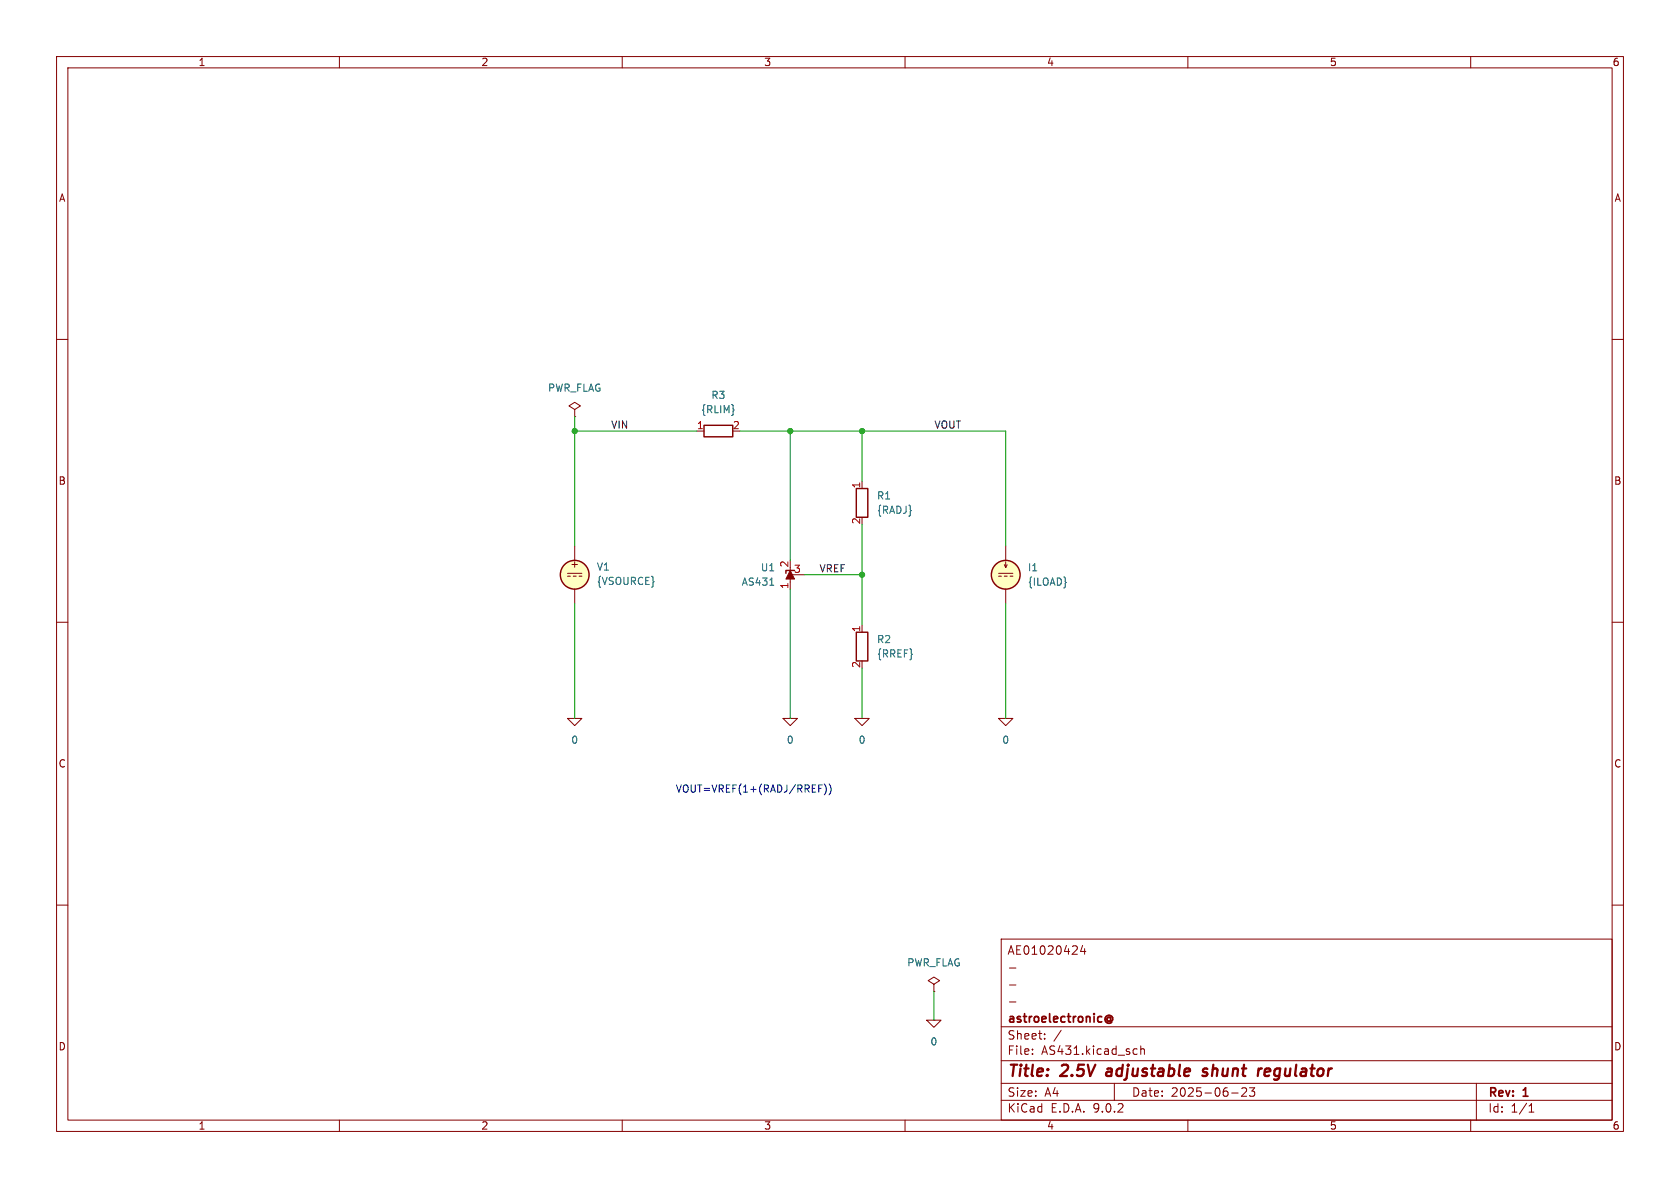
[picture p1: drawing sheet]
(kicad_sch
 (version 20250114)
 (generator "eeschema")
 (generator_version "9.0")
 (paper "A4")
 (title_block
  (title "2.5V adjustable shunt regulator")
  (date "2025-06-23")
  (rev "1")
  (company "astroelectronic@")
  (comment 1 "-")
  (comment 2 "-")
  (comment 3 "-")
  (comment 4 "AE01020424"))
 (lib_symbols
  (symbol "AS431:0"
   (power)
   (pin_numbers (hide yes))
   (pin_names
    (offset 0) (hide yes)) (exclude_from_sim no) (in_bom yes) (on_board yes)
   (property "Reference" "#GND" (at 0 -5.08 0) (effects (font (size 1.27 1.27)) (hide yes)))
   (property "Value" "0" (at 0 -2.54 0) (effects (font (size 1.27 1.27))))
   (property "Footprint" "" (at 0 0 0) (effects (font (size 1.27 1.27)) (hide yes)))
   (property "Datasheet" "https://ngspice.sourceforge.io/docs/ngspice-html-manual/manual.xhtml#subsec_Circuit_elements__device" (at 0 -10.16 0) (effects (font (size 1.27 1.27)) (hide yes)))
   (property "Description" "0V reference potential for simulation" (at 0 -7.62 0) (effects (font (size 1.27 1.27)) (hide yes)))
   (symbol "0_0_1"
    (polyline (pts (xy -1.27 0) (xy 0 -1.27) (xy 1.27 0) (xy -1.27 0)) (stroke (width 0) (type default)) (fill (type none))))
   (symbol "0_1_1"
    (pin power_in line (at 0 0 0) (length 0) (name "~" (effects (font (size 1.016 1.016)))) (number "1" (effects (font (size 1.016 1.016))))))
   (embedded_fonts no))
  (symbol "AS431:AS431"
   (pin_names (hide yes)) (exclude_from_sim no) (in_bom yes) (on_board yes)
   (property "Reference" "U" (at -2.54 2.54 0) (effects (font (size 1.27 1.27))))
   (property "Value" "AS431" (at 0 -2.54 0) (effects (font (size 1.27 1.27))))
   (property "Footprint" "" (at 0 -4.318 0) (effects (font (size 1.27 1.27)
    (italic yes)) (hide yes)))
   (property "Datasheet" "~" (at 0.762 -6.096 0) (effects (font (size 1.27 1.27)
    (italic yes)) (hide yes)))
   (property "Description" "" (at 0 -7.874 0) (effects (font (size 1.27 1.27)) (hide yes)))
   (symbol "AS431_0_1"
    (polyline (pts (xy -1.27 0) (xy 0 0) (xy 1.27 0)) (stroke (width 0) (type default)) (fill (type none)))
    (polyline (pts (xy -0.762 -0.762) (xy -0.762 0.762) (xy 0.762 0) (xy -0.762 -0.762)) (stroke (width 0) (type default)) (fill (type outline)))
    (polyline (pts (xy 0.254 -0.762) (xy 0.762 -0.762) (xy 0.762 0.762) (xy 0.762 0.762)) (stroke (width 0.254) (type default)) (fill (type none))))
   (symbol "AS431_1_1"
    (pin passive line (at -2.54 0 0) (length 1.27) (name "ANODE" (effects (font (size 1.27 1.27)))) (number "1" (effects (font (size 1.27 1.27)))))
    (pin passive line (at 0 2.54 270) (length 2.54) (name "REFIN" (effects (font (size 1.27 1.27)))) (number "3" (effects (font (size 1.27 1.27)))))
    (pin passive line (at 2.54 0 180) (length 1.27) (name "CATHODE" (effects (font (size 1.27 1.27)))) (number "2" (effects (font (size 1.27 1.27))))))
   (embedded_fonts no))
  (symbol "AS431:IDC"
   (pin_numbers (hide yes))
   (pin_names
    (offset 0.0254)) (exclude_from_sim no) (in_bom yes) (on_board yes)
   (property "Reference" "I" (at 2.54 2.54 0) (effects (font (size 1.27 1.27)) (justify left)))
   (property "Value" "1" (at 2.54 0 0) (effects (font (size 1.27 1.27)) (justify left)))
   (property "Footprint" "" (at 0 0 0) (effects (font (size 1.27 1.27)) (hide yes)))
   (property "Datasheet" "https://ngspice.sourceforge.io/docs/ngspice-html-manual/manual.xhtml#sec_Independent_Sources_for" (at 0 0 0) (effects (font (size 1.27 1.27)) (hide yes)))
   (property "Description" "Current source, DC" (at 0 0 0) (effects (font (size 1.27 1.27)) (hide yes)))
   (property "Sim.Pins" "1=+ 2=-" (at 0 0 0) (effects (font (size 1.27 1.27)) (hide yes)))
   (property "Sim.Type" "DC" (at 0 0 0) (effects (font (size 1.27 1.27)) (hide yes)))
   (property "Sim.Device" "I" (at 0 0 0) (effects (font (size 1.27 1.27)) (hide yes)))
   (symbol "IDC_0_0"
    (polyline (pts (xy -1.27 0.254) (xy 1.27 0.254)) (stroke (width 0) (type default)) (fill (type none)))
    (polyline (pts (xy -0.762 -0.254) (xy -1.27 -0.254)) (stroke (width 0) (type default)) (fill (type none)))
    (polyline (pts (xy 0.254 -0.254) (xy -0.254 -0.254)) (stroke (width 0) (type default)) (fill (type none)))
    (polyline (pts (xy 1.27 -0.254) (xy 0.762 -0.254)) (stroke (width 0) (type default)) (fill (type none))))
   (symbol "IDC_0_1"
    (polyline (pts (xy -0.254 1.778) (xy 0 1.27) (xy 0.254 1.778)) (stroke (width 0) (type default)) (fill (type none)))
    (polyline (pts (xy 0 1.27) (xy 0 2.286)) (stroke (width 0) (type default)) (fill (type none)))
    (circle (center 0 0) (radius 2.54) (stroke (width 0.254) (type default)) (fill (type background))))
   (symbol "IDC_1_1"
    (pin passive line (at 0 5.08 270) (length 2.54) (name "~" (effects (font (size 1.27 1.27)))) (number "1" (effects (font (size 1.27 1.27)))))
    (pin passive line (at 0 -5.08 90) (length 2.54) (name "~" (effects (font (size 1.27 1.27)))) (number "2" (effects (font (size 1.27 1.27))))))
   (embedded_fonts no))
  (symbol "AS431:PWR_FLAG"
   (power)
   (pin_numbers (hide yes))
   (pin_names
    (offset 0) (hide yes)) (exclude_from_sim no) (in_bom yes) (on_board yes)
   (property "Reference" "#FLG" (at 0 1.905 0) (effects (font (size 1.27 1.27)) (hide yes)))
   (property "Value" "PWR_FLAG" (at 0 3.81 0) (effects (font (size 1.27 1.27))))
   (property "Footprint" "" (at 0 0 0) (effects (font (size 1.27 1.27)) (hide yes)))
   (property "Datasheet" "~" (at 0 0 0) (effects (font (size 1.27 1.27)) (hide yes)))
   (property "Description" "Special symbol for telling ERC where power comes from" (at 0 0 0) (effects (font (size 1.27 1.27)) (hide yes)))
   (symbol "PWR_FLAG_0_0"
    (pin power_out line (at 0 0 90) (length 0) (name "~" (effects (font (size 1.27 1.27)))) (number "1" (effects (font (size 1.27 1.27))))))
   (symbol "PWR_FLAG_0_1"
    (polyline (pts (xy 0 0) (xy 0 1.27) (xy -1.016 1.905) (xy 0 2.54) (xy 1.016 1.905) (xy 0 1.27)) (stroke (width 0) (type default)) (fill (type none))))
   (embedded_fonts no))
  (symbol "AS431:R"
   (pin_names
    (offset 0) (hide yes)) (exclude_from_sim no) (in_bom yes) (on_board yes)
   (property "Reference" "R" (at 2.032 0 90) (effects (font (size 1.27 1.27))))
   (property "Value" "R" (at 0 0 90) (effects (font (size 1.27 1.27))))
   (property "Footprint" "" (at -1.778 0 90) (effects (font (size 1.27 1.27)) (hide yes)))
   (property "Datasheet" "~" (at 0 0 0) (effects (font (size 1.27 1.27)) (hide yes)))
   (property "Description" "Resistor" (at 0 0 0) (effects (font (size 1.27 1.27)) (hide yes)))
   (symbol "R_0_1"
    (rectangle (start -1.016 -2.54) (end 1.016 2.54) (stroke (width 0.254) (type default)) (fill (type none))))
   (symbol "R_1_1"
    (pin passive line (at 0 3.81 270) (length 1.27) (name "~" (effects (font (size 1.27 1.27)))) (number "1" (effects (font (size 1.27 1.27)))))
    (pin passive line (at 0 -3.81 90) (length 1.27) (name "~" (effects (font (size 1.27 1.27)))) (number "2" (effects (font (size 1.27 1.27))))))
   (embedded_fonts no))
  (symbol "AS431:VDC"
   (pin_numbers (hide yes))
   (pin_names
    (offset 0.0254)) (exclude_from_sim no) (in_bom yes) (on_board yes)
   (property "Reference" "V" (at 2.54 2.54 0) (effects (font (size 1.27 1.27)) (justify left)))
   (property "Value" "1" (at 2.54 0 0) (effects (font (size 1.27 1.27)) (justify left)))
   (property "Footprint" "" (at 0 0 0) (effects (font (size 1.27 1.27)) (hide yes)))
   (property "Datasheet" "https://ngspice.sourceforge.io/docs/ngspice-html-manual/manual.xhtml#sec_Independent_Sources_for" (at 0 0 0) (effects (font (size 1.27 1.27)) (hide yes)))
   (property "Description" "Voltage source, DC" (at 0 0 0) (effects (font (size 1.27 1.27)) (hide yes)))
   (property "Sim.Pins" "1=+ 2=-" (at 0 0 0) (effects (font (size 1.27 1.27)) (hide yes)))
   (property "Sim.Type" "DC" (at 0 0 0) (effects (font (size 1.27 1.27)) (hide yes)))
   (property "Sim.Device" "V" (at 0 0 0) (effects (font (size 1.27 1.27)) (justify left) (hide yes)))
   (symbol "VDC_0_0"
    (polyline (pts (xy -1.27 0.254) (xy 1.27 0.254)) (stroke (width 0) (type default)) (fill (type none)))
    (polyline (pts (xy -0.762 -0.254) (xy -1.27 -0.254)) (stroke (width 0) (type default)) (fill (type none)))
    (polyline (pts (xy 0.254 -0.254) (xy -0.254 -0.254)) (stroke (width 0) (type default)) (fill (type none)))
    (polyline (pts (xy 1.27 -0.254) (xy 0.762 -0.254)) (stroke (width 0) (type default)) (fill (type none)))
    (text "+" (at 0 1.905 0) (effects (font (size 1.27 1.27)))))
   (symbol "VDC_0_1"
    (circle (center 0 0) (radius 2.54) (stroke (width 0.254) (type default)) (fill (type background))))
   (symbol "VDC_1_1"
    (pin passive line (at 0 5.08 270) (length 2.54) (name "~" (effects (font (size 1.27 1.27)))) (number "1" (effects (font (size 1.27 1.27)))))
    (pin passive line (at 0 -5.08 90) (length 2.54) (name "~" (effects (font (size 1.27 1.27)))) (number "2" (effects (font (size 1.27 1.27))))))
   (embedded_fonts no)))
 (text "VOUT=VREF(1+(RADJ/RREF))"
  (exclude_from_sim no)
  (at 133.35 139.7 0)
  (effects (font (size 1.27 1.27))))
 (junction
  (at 152.4 76.2)
  (diameter 0)
  (color 0 0 0 0))
 (junction
  (at 101.6 76.2)
  (diameter 0)
  (color 0 0 0 0))
 (junction
  (at 152.4 101.6)
  (diameter 0)
  (color 0 0 0 0))
 (junction
  (at 139.7 76.2)
  (diameter 0)
  (color 0 0 0 0))
 (wire
  (pts (xy 177.8 96.52) (xy 177.8 76.2))
  (stroke (width 0) (type default)))
 (wire
  (pts (xy 152.4 92.71) (xy 152.4 101.6))
  (stroke (width 0) (type default)))
 (wire
  (pts (xy 152.4 118.11) (xy 152.4 127))
  (stroke (width 0) (type default)))
 (wire
  (pts (xy 165.1 175.26) (xy 165.1 180.34))
  (stroke (width 0) (type default)))
 (wire
  (pts (xy 177.8 76.2) (xy 152.4 76.2))
  (stroke (width 0) (type default)))
 (wire
  (pts (xy 177.8 106.68) (xy 177.8 127))
  (stroke (width 0) (type default)))
 (wire
  (pts (xy 139.7 104.14) (xy 139.7 127))
  (stroke (width 0) (type default)))
 (wire
  (pts (xy 152.4 85.09) (xy 152.4 76.2))
  (stroke (width 0) (type default)))
 (wire
  (pts (xy 142.24 101.6) (xy 152.4 101.6))
  (stroke (width 0) (type default)))
 (wire
  (pts (xy 139.7 76.2) (xy 130.81 76.2))
  (stroke (width 0) (type default)))
 (wire
  (pts (xy 152.4 76.2) (xy 139.7 76.2))
  (stroke (width 0) (type default)))
 (wire
  (pts (xy 101.6 96.52) (xy 101.6 76.2))
  (stroke (width 0) (type default)))
 (wire
  (pts (xy 152.4 101.6) (xy 152.4 110.49))
  (stroke (width 0) (type default)))
 (wire
  (pts (xy 101.6 76.2) (xy 123.19 76.2))
  (stroke (width 0) (type default)))
 (wire
  (pts (xy 101.6 106.68) (xy 101.6 127))
  (stroke (width 0) (type default)))
 (wire
  (pts (xy 101.6 73.66) (xy 101.6 76.2))
  (stroke (width 0) (type default)))
 (wire
  (pts (xy 139.7 99.06) (xy 139.7 76.2))
  (stroke (width 0) (type default)))
 (label "VIN"
  (at 107.95 76.2 0)
  (effects (font (size 1.27 1.27)) (justify left bottom)))
 (label "VREF"
  (at 144.78 101.6 0)
  (effects (font (size 1.27 1.27)) (justify left bottom)))
 (label "VOUT"
  (at 165.1 76.2 0)
  (effects (font (size 1.27 1.27)) (justify left bottom)))
 (symbol
  (lib_id "AS431:0")
  (at 101.6 127 0)
  (unit 1)
  (exclude_from_sim no)
  (in_bom yes)
  (on_board yes)
  (dnp no)
  (fields_autoplaced yes)
  (property "Reference" "#GND01" (at 101.6 132.08 0) (effects (font (size 1.27 1.27)) (hide yes)))
  (property "Value" "0" (at 101.6 130.81 0) (effects (font (size 1.27 1.27))))
  (property "Footprint" "" (at 101.6 127 0) (effects (font (size 1.27 1.27)) (hide yes)))
  (property "Datasheet" "https://ngspice.sourceforge.io/docs/ngspice-html-manual/manual.xhtml#subsec_Circuit_elements__device" (at 101.6 137.16 0) (effects (font (size 1.27 1.27)) (hide yes)))
  (property "Description" "0V reference potential for simulation" (at 101.6 134.62 0) (effects (font (size 1.27 1.27)) (hide yes)))
  (pin "1"))
 (symbol
  (lib_id "AS431:AS431")
  (at 139.7 101.6 270)
  (mirror x)
  (unit 1)
  (exclude_from_sim no)
  (in_bom yes)
  (on_board yes)
  (dnp no)
  (property "Reference" "U1" (at 137.16 100.3299 90) (effects (font (size 1.27 1.27)) (justify right)))
  (property "Value" "AS431" (at 137.16 102.8699 90) (effects (font (size 1.27 1.27)) (justify right)))
  (property "Footprint" "" (at 135.382 101.6 0) (effects (font (size 1.27 1.27)
    (italic yes)) (hide yes)))
  (property "Datasheet" "~" (at 133.604 100.838 0) (effects (font (size 1.27 1.27)
    (italic yes)) (hide yes)))
  (property "Description" "" (at 131.826 101.6 0) (effects (font (size 1.27 1.27)) (hide yes)))
  (property "Sim.Library" "AS431.spice.txt" (at 139.7 101.6 0) (effects (font (size 1.27 1.27)) (hide yes)))
  (property "Sim.Name" "AS431" (at 139.7 101.6 0) (effects (font (size 1.27 1.27)) (hide yes)))
  (property "Sim.Device" "SUBCKT" (at 139.7 101.6 0) (effects (font (size 1.27 1.27)) (hide yes)))
  (property "Sim.Pins" "1=ANODE 2=CATHODE 3=REFIN" (at 139.7 101.6 0) (effects (font (size 1.27 1.27)) (hide yes)))
  (pin "1")
  (pin "2")
  (pin "3"))
 (symbol
  (lib_id "AS431:0")
  (at 177.8 127 0)
  (unit 1)
  (exclude_from_sim no)
  (in_bom yes)
  (on_board yes)
  (dnp no)
  (fields_autoplaced yes)
  (property "Reference" "#GND04" (at 177.8 132.08 0) (effects (font (size 1.27 1.27)) (hide yes)))
  (property "Value" "0" (at 177.8 130.81 0) (effects (font (size 1.27 1.27))))
  (property "Footprint" "" (at 177.8 127 0) (effects (font (size 1.27 1.27)) (hide yes)))
  (property "Datasheet" "https://ngspice.sourceforge.io/docs/ngspice-html-manual/manual.xhtml#subsec_Circuit_elements__device" (at 177.8 137.16 0) (effects (font (size 1.27 1.27)) (hide yes)))
  (property "Description" "0V reference potential for simulation" (at 177.8 134.62 0) (effects (font (size 1.27 1.27)) (hide yes)))
  (pin "1"))
 (symbol
  (lib_id "AS431:PWR_FLAG")
  (at 165.1 175.26 0)
  (unit 1)
  (exclude_from_sim no)
  (in_bom yes)
  (on_board yes)
  (dnp no)
  (fields_autoplaced yes)
  (property "Reference" "#FLG02" (at 165.1 173.355 0) (effects (font (size 1.27 1.27)) (hide yes)))
  (property "Value" "PWR_FLAG" (at 165.1 170.18 0) (effects (font (size 1.27 1.27))))
  (property "Footprint" "" (at 165.1 175.26 0) (effects (font (size 1.27 1.27)) (hide yes)))
  (property "Datasheet" "~" (at 165.1 175.26 0) (effects (font (size 1.27 1.27)) (hide yes)))
  (property "Description" "Special symbol for telling ERC where power comes from" (at 165.1 175.26 0) (effects (font (size 1.27 1.27)) (hide yes)))
  (pin "1"))
 (symbol
  (lib_id "AS431:R")
  (at 152.4 114.3 0)
  (unit 1)
  (exclude_from_sim no)
  (in_bom yes)
  (on_board yes)
  (dnp no)
  (fields_autoplaced yes)
  (property "Reference" "R2" (at 154.94 113.0299 0) (effects (font (size 1.27 1.27)) (justify left)))
  (property "Value" "{RREF}" (at 154.94 115.5699 0) (effects (font (size 1.27 1.27)) (justify left)))
  (property "Footprint" "" (at 150.622 114.3 90) (effects (font (size 1.27 1.27)) (hide yes)))
  (property "Datasheet" "~" (at 152.4 114.3 0) (effects (font (size 1.27 1.27)) (hide yes)))
  (property "Description" "Resistor" (at 152.4 114.3 0) (effects (font (size 1.27 1.27)) (hide yes)))
  (pin "2")
  (pin "1"))
 (symbol
  (lib_id "AS431:R")
  (at 152.4 88.9 0)
  (unit 1)
  (exclude_from_sim no)
  (in_bom yes)
  (on_board yes)
  (dnp no)
  (fields_autoplaced yes)
  (property "Reference" "R1" (at 154.94 87.6299 0) (effects (font (size 1.27 1.27)) (justify left)))
  (property "Value" "{RADJ}" (at 154.94 90.1699 0) (effects (font (size 1.27 1.27)) (justify left)))
  (property "Footprint" "" (at 150.622 88.9 90) (effects (font (size 1.27 1.27)) (hide yes)))
  (property "Datasheet" "~" (at 152.4 88.9 0) (effects (font (size 1.27 1.27)) (hide yes)))
  (property "Description" "Resistor" (at 152.4 88.9 0) (effects (font (size 1.27 1.27)) (hide yes)))
  (pin "2")
  (pin "1"))
 (symbol
  (lib_id "AS431:0")
  (at 139.7 127 0)
  (unit 1)
  (exclude_from_sim no)
  (in_bom yes)
  (on_board yes)
  (dnp no)
  (fields_autoplaced yes)
  (property "Reference" "#GND02" (at 139.7 132.08 0) (effects (font (size 1.27 1.27)) (hide yes)))
  (property "Value" "0" (at 139.7 130.81 0) (effects (font (size 1.27 1.27))))
  (property "Footprint" "" (at 139.7 127 0) (effects (font (size 1.27 1.27)) (hide yes)))
  (property "Datasheet" "https://ngspice.sourceforge.io/docs/ngspice-html-manual/manual.xhtml#subsec_Circuit_elements__device" (at 139.7 137.16 0) (effects (font (size 1.27 1.27)) (hide yes)))
  (property "Description" "0V reference potential for simulation" (at 139.7 134.62 0) (effects (font (size 1.27 1.27)) (hide yes)))
  (pin "1"))
 (symbol
  (lib_id "AS431:R")
  (at 127 76.2 90)
  (unit 1)
  (exclude_from_sim no)
  (in_bom yes)
  (on_board yes)
  (dnp no)
  (fields_autoplaced yes)
  (property "Reference" "R3" (at 127 69.85 90) (effects (font (size 1.27 1.27))))
  (property "Value" "{RLIM}" (at 127 72.39 90) (effects (font (size 1.27 1.27))))
  (property "Footprint" "" (at 127 77.978 90) (effects (font (size 1.27 1.27)) (hide yes)))
  (property "Datasheet" "~" (at 127 76.2 0) (effects (font (size 1.27 1.27)) (hide yes)))
  (property "Description" "Resistor" (at 127 76.2 0) (effects (font (size 1.27 1.27)) (hide yes)))
  (pin "2")
  (pin "1"))
 (symbol
  (lib_id "AS431:0")
  (at 152.4 127 0)
  (unit 1)
  (exclude_from_sim no)
  (in_bom yes)
  (on_board yes)
  (dnp no)
  (fields_autoplaced yes)
  (property "Reference" "#GND03" (at 152.4 132.08 0) (effects (font (size 1.27 1.27)) (hide yes)))
  (property "Value" "0" (at 152.4 130.81 0) (effects (font (size 1.27 1.27))))
  (property "Footprint" "" (at 152.4 127 0) (effects (font (size 1.27 1.27)) (hide yes)))
  (property "Datasheet" "https://ngspice.sourceforge.io/docs/ngspice-html-manual/manual.xhtml#subsec_Circuit_elements__device" (at 152.4 137.16 0) (effects (font (size 1.27 1.27)) (hide yes)))
  (property "Description" "0V reference potential for simulation" (at 152.4 134.62 0) (effects (font (size 1.27 1.27)) (hide yes)))
  (pin "1"))
 (symbol
  (lib_id "AS431:IDC")
  (at 177.8 101.6 0)
  (unit 1)
  (exclude_from_sim no)
  (in_bom yes)
  (on_board yes)
  (dnp no)
  (fields_autoplaced yes)
  (property "Reference" "I1" (at 181.61 100.3299 0) (effects (font (size 1.27 1.27)) (justify left)))
  (property "Value" "{ILOAD}" (at 181.61 102.8699 0) (effects (font (size 1.27 1.27)) (justify left)))
  (property "Footprint" "" (at 177.8 101.6 0) (effects (font (size 1.27 1.27)) (hide yes)))
  (property "Datasheet" "https://ngspice.sourceforge.io/docs/ngspice-html-manual/manual.xhtml#sec_Independent_Sources_for" (at 177.8 101.6 0) (effects (font (size 1.27 1.27)) (hide yes)))
  (property "Description" "Current source, DC" (at 177.8 101.6 0) (effects (font (size 1.27 1.27)) (hide yes)))
  (property "Sim.Pins" "1=+ 2=-" (at 177.8 101.6 0) (effects (font (size 1.27 1.27)) (hide yes)))
  (property "Sim.Type" "DC" (at 177.8 101.6 0) (effects (font (size 1.27 1.27)) (hide yes)))
  (property "Sim.Device" "I" (at 177.8 101.6 0) (effects (font (size 1.27 1.27)) (hide yes)))
  (pin "2")
  (pin "1"))
 (symbol
  (lib_id "AS431:VDC")
  (at 101.6 101.6 0)
  (unit 1)
  (exclude_from_sim no)
  (in_bom yes)
  (on_board yes)
  (dnp no)
  (fields_autoplaced yes)
  (property "Reference" "V1" (at 105.41 100.2001 0) (effects (font (size 1.27 1.27)) (justify left)))
  (property "Value" "{VSOURCE}" (at 105.41 102.7401 0) (effects (font (size 1.27 1.27)) (justify left)))
  (property "Footprint" "" (at 101.6 101.6 0) (effects (font (size 1.27 1.27)) (hide yes)))
  (property "Datasheet" "https://ngspice.sourceforge.io/docs/ngspice-html-manual/manual.xhtml#sec_Independent_Sources_for" (at 101.6 101.6 0) (effects (font (size 1.27 1.27)) (hide yes)))
  (property "Description" "Voltage source, DC" (at 101.6 101.6 0) (effects (font (size 1.27 1.27)) (hide yes)))
  (property "Sim.Pins" "1=+ 2=-" (at 101.6 101.6 0) (effects (font (size 1.27 1.27)) (hide yes)))
  (property "Sim.Type" "DC" (at 101.6 101.6 0) (effects (font (size 1.27 1.27)) (hide yes)))
  (property "Sim.Device" "V" (at 101.6 101.6 0) (effects (font (size 1.27 1.27)) (justify left) (hide yes)))
  (pin "1")
  (pin "2"))
 (symbol
  (lib_id "AS431:0")
  (at 165.1 180.34 0)
  (unit 1)
  (exclude_from_sim no)
  (in_bom yes)
  (on_board yes)
  (dnp no)
  (fields_autoplaced yes)
  (property "Reference" "#GND05" (at 165.1 185.42 0) (effects (font (size 1.27 1.27)) (hide yes)))
  (property "Value" "0" (at 165.1 184.15 0) (effects (font (size 1.27 1.27))))
  (property "Footprint" "" (at 165.1 180.34 0) (effects (font (size 1.27 1.27)) (hide yes)))
  (property "Datasheet" "https://ngspice.sourceforge.io/docs/ngspice-html-manual/manual.xhtml#subsec_Circuit_elements__device" (at 165.1 190.5 0) (effects (font (size 1.27 1.27)) (hide yes)))
  (property "Description" "0V reference potential for simulation" (at 165.1 187.96 0) (effects (font (size 1.27 1.27)) (hide yes)))
  (pin "1"))
 (symbol
  (lib_id "AS431:PWR_FLAG")
  (at 101.6 73.66 0)
  (unit 1)
  (exclude_from_sim no)
  (in_bom yes)
  (on_board yes)
  (dnp no)
  (fields_autoplaced yes)
  (property "Reference" "#FLG01" (at 101.6 71.755 0) (effects (font (size 1.27 1.27)) (hide yes)))
  (property "Value" "PWR_FLAG" (at 101.6 68.58 0) (effects (font (size 1.27 1.27))))
  (property "Footprint" "" (at 101.6 73.66 0) (effects (font (size 1.27 1.27)) (hide yes)))
  (property "Datasheet" "~" (at 101.6 73.66 0) (effects (font (size 1.27 1.27)) (hide yes)))
  (property "Description" "Special symbol for telling ERC where power comes from" (at 101.6 73.66 0) (effects (font (size 1.27 1.27)) (hide yes)))
  (pin "1"))
 (sheet_instances
  (path ""
   (page "1")))
 (embedded_fonts no))
